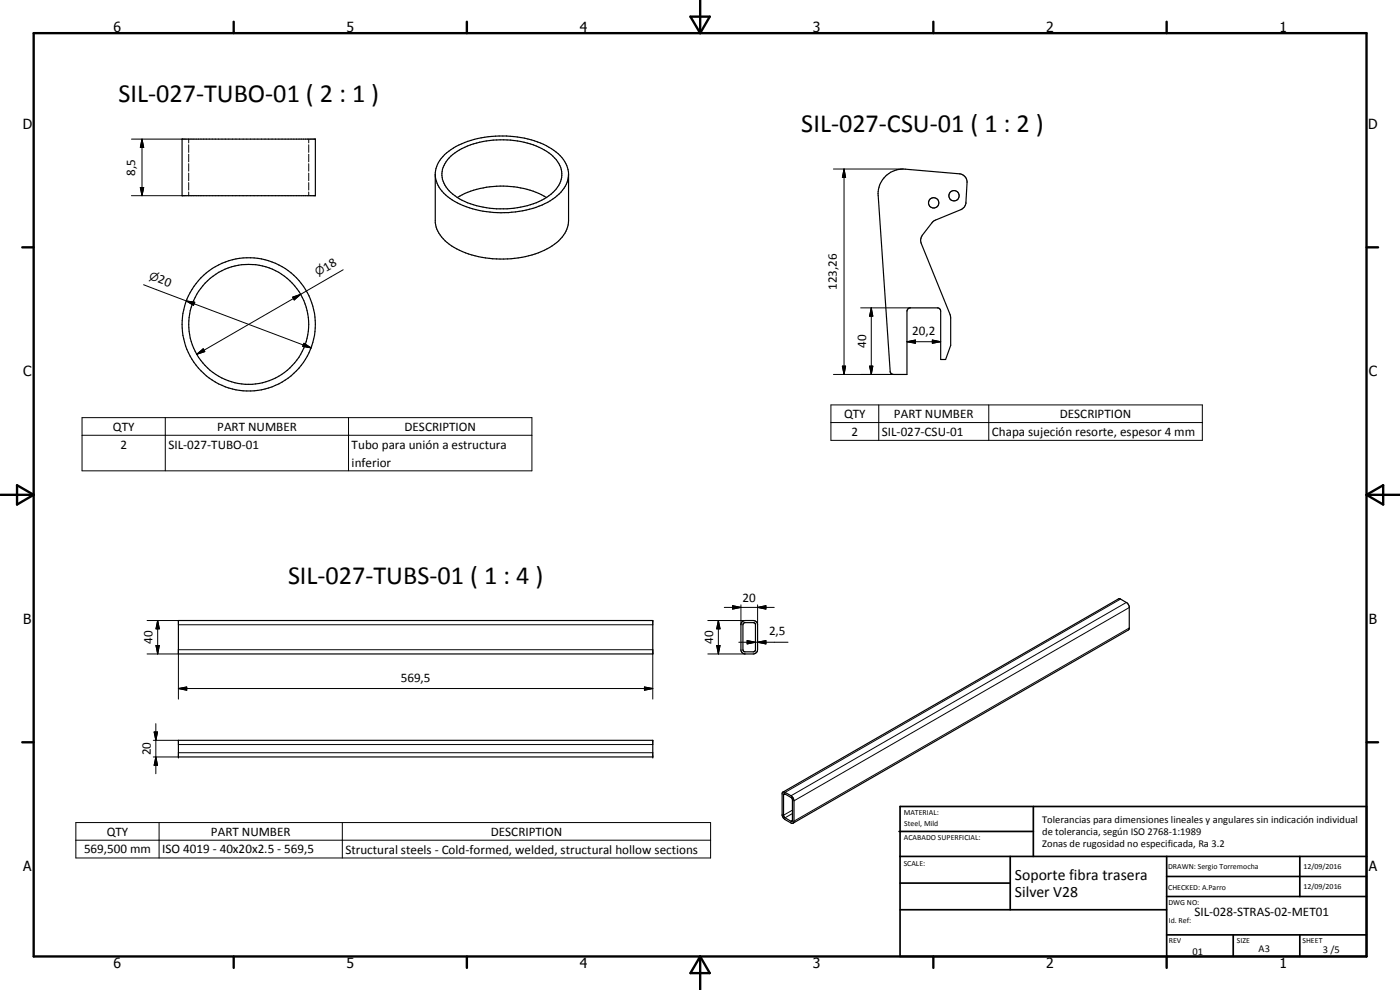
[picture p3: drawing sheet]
<svg xmlns="http://www.w3.org/2000/svg" width="420mm" height="297mm" viewBox="0 0 420 297" stroke-linecap="round" stroke-linejoin="round" font-family="sans-serif">
<g fill="none" stroke="#000" stroke-width=".35">
<path d="M54.6 41.7h40v17h-40zM135.3 46.9a24.1 24.1 0 0 1 17.9-4.9 20.2 20.2 0 0 1 13.8 5.9 6.9 6.9 0 0 1-1.6 10.4 21.9 21.9 0 0 1-13.2 4.4 28.4 28.4 0 0 1-13.6-2.6 10 10 0 0 1-6-7.5 7.8 7.8 0 0 1 2.7-5.7zM137.3 59.3a27.7 27.7 0 0 1 26.7 0M170.6 52.3v13.9a10 10 0 0 1-5.6 8.1 31.1 31.1 0 0 1-29.5-.5 10.2 10.2 0 0 1-4.9-7v-14.9a10.3 10.3 0 0 1 6.3-8 31.3 31.3 0 0 1 28.6 .7 9.1 9.1 0 0 1 5 8.8 11.2 11.2 0 0 1-7 7.7 30.7 30.7 0 0 1-28.5-1.6 9.3 9.3 0 0 1-4.4-7M265.8 52.9a7.6 7.6 0 0 1 5.9-2.1l16.2 1.4a2.54 2.54 0 0 1 2.3 2.6l-.3 5.9a2.45 2.45 0 0 1-1.5 2.2l-8.2 3.4-3.4 4.3-.5 1.3 .2 1.1 8.7 21.7 .1 8.9-1.5 4.3h-1.5l-.1-15-.7-.5h-8.5l-.4 .2-.4 .7v19.1h-4.1l-.6-.3-.3-.5-3.7-53.5a7.4 7.4 0 0 1 2.3-5.2zM53.5 186.2h142.4v10h-142.4zM222.7 186.6l.9-.4h2.5l.7 .2 .5 .5 .1 8a1.3 1.3 0 0 1-1.3 1.3h-2.8l-.6-.4-.3-.6v-8zM223 187.1l.4-.3h2.9l.4 .5v7.8l-.3 .4-2.8 .1-.6-.4zM53.5 222.1h142.4v5h-142.4zM235 237.7h.4l2.2 1.1 .6 1 .1 6.6-.3 .6M235 237.7l100.6-58h.7l1.9 1.2 .5 .5 .2 .7v6.5l-.2 .4-100.7 58M235 237.7l-.3 .3 .1 6.8 .8 1.1 2 1.1h.4"/>
<path d="M235.2 238.3l.3-.1 2 1.1 .3 .6v6.4l-.2 .2-2.1-1.2-.3-.5z"/>
<circle cx="286.3" cy="58.7" r="1.54"/>
<circle cx="280.2" cy="60.9" r="1.54"/>
<circle cx="74.6" cy="97.3" r="20"/>
<circle cx="74.6" cy="97.3" r="18"/>
</g>
<g fill="none" stroke="#000" stroke-width=".3">
<path d="M39.4 58.7h15.2M39.4 41.7h15.2M42.1 56.3h1l-.5 2.4zM42.6 41.7l.5 2.5h-1zM42.6 41.7v17M56.6 41.7v1.2M56.6 43.4v2.3M56.6 46.3v2.3M56.6 49.1v2.3M56.6 51.9v2.3M56.6 54.8v2.2M56.6 57.6v1.1"/>
<path d="M92.7 41.7v1.2M92.7 43.4v2.3M92.7 46.3v2.3M92.7 49.1v2.3M92.7 51.9v2.3M92.7 54.8v2.2M92.7 57.6v1.1M250.1 50.7h20.9M253.3 50.7l.5 2.5h-1zM253.3 50.7v61.7M43.1 85.4l12.8 4.9M55.9 90.3l2.6 .4-.4 .9z"/>
<path d="M55.9 90.3l37.5 14.1M87.8 89.2l2.4-.9-1.9 1.7zM90.2 88.3l-31.2 18M103 80.9l-12.8 7.4M258.3 92.4h14.9M261.5 92.4l.4 2.5h-.9zM261.5 92.4v20M59 106.3l2-1.7 .5 .9zM91.2 103l2.2 1.4-2.6-.5zM250.1 112.4h18M252.8 109.9h1l-.5 2.5zM261 109.9h.9l-.4 2.5z"/>
<path d="M272.2 102.5l2.5-.5v1zM272.2 102.5h10.1M279.8 102l2.5 .5-2.5 .5zM24.6 125.3h135v16h-135zM24.6 130.6h135M49.6 125.3v16M104.6 125.3v16M249.4 121.5h111.4v10.6h-111.4zM249.4 126.8h111.4M263.7 121.5v10.6M296.7 121.5v10.6M336.3 179.7l-100.7 58"/>
<path d="M44.1 196.2h9.4M44.1 186.2h9.4M46.8 193.7h1l-.5 2.5zM47.3 186.2l.5 2.5h-1zM47.3 186.2v10M53.5 187.5h142.4M212.4 196.2h11.2M212.4 186.2h11.2M215.1 193.7h1l-.5 2.5zM215.6 186.2l.5 2.5h-1zM215.6 186.2v10M217.4 182.2h15"/>
<path d="M219.9 181.7l2.5 .5-2.5 .6zM221.7 192.7h14.8M222.4 181.5v6M224.2 192.2l2.5 .5-2.5 .5zM227.4 182.2l2.5-.5v1.1zM227.4 192.7l2.5-.5v1zM227.4 181.5v6M338 180.8l-100.6 58M338.9 188.4l-100.6 58M338.9 182.3l-100.6 58M46.3 219.6h1l-.5 2.5zM46.8 217.1v15.1"/>
<path d="M53.5 206.6l2.5-.5v1zM53.5 209.8v-14.9h142.4v14.9M53.5 206.6h142.4M193.4 206.1l2.5 .5-2.5 .5zM46 227.1h7.5M46 222.1h7.5M46.8 227.1l.5 2.5h-1zM53.5 223.4h142.4M53.5 225.8h142.4M235.6 238.3l-.4 .2M22.8 246.8h190.5v10.6h-190.5zM22.8 252.1h190.5"/>
<path d="M47.7 246.8v10.6M102.7 246.8v10.6M237.8 246.1l-.4 .3M237.8 244.1l-2.2 1.3M237.8 243.1l-2.6 1.5"/>
</g>
<g fill="#000">
<circle cx="53.5" cy="227.1" r=".18"/>
<circle cx="195.9" cy="227.1" r=".18"/>
</g>
<g fill="none" stroke="#000" stroke-width=".71">
<path d="M10.1 9.9h400v277.1h-400zM70.1 6.5v3.4M140.1 6.5v3.4M207.2 5h5.8l-2.9 4.9zM210.1 0v9.9M280.1 6.5v3.4M350.1 6.5v3.4M6.7 74.2h3.4M410.1 74.2h3.5M.1 148.5h10M5.1 145.6l5 2.9-5 2.9zM410.1 148.5h10"/>
<path d="M410.1 148.5l5-2.9v5.8zM6.7 222.7h3.4M410.1 222.7h3.5M70.1 287v3.4M140.1 287v3.4M210.1 287v10M210.1 287l2.9 5h-5.8zM280.1 287v3.4M350.1 287v3.4"/>
</g>
<g fill="none" stroke="#000" stroke-width=".51">
<path d="M269.8 249.5h40.3M270.1 242h140v45h-140zM270.1 257h140M303.2 257v16M310.1 242v15M350.1 257v30M390.1 257v12M270.1 265h33.1M270.1 273h80M350.1 269h60M350.1 263h60M350.1 280.5h60"/>
<path d="M370.1 280.5v6.5M390.1 280.5v6.5"/>
</g>
<g fill="#000">
<path d="M42.1 56.3h1l-.5 2.4zM42.6 41.7l.5 2.5h-1zM253.3 50.7l.5 2.5h-1zM55.9 90.3l2.6 .4-.4 .9zM87.8 89.2l2.4-.9-1.9 1.7zM261.5 92.4l.4 2.5h-.9zM59 106.3l2-1.7 .5 .9zM91.2 103l2.2 1.4-2.6-.5zM252.8 109.9h1l-.5 2.5zM261 109.9h.9l-.4 2.5zM272.2 102.5l2.5-.5v1zM279.8 102l2.5 .5-2.5 .5z"/>
<path d="M46.8 193.7h1l-.5 2.5zM47.3 186.2l.5 2.5h-1zM215.1 193.7h1l-.5 2.5zM215.6 186.2l.5 2.5h-1zM219.9 181.7l2.5 .5-2.5 .6zM224.2 192.2l2.5 .5-2.5 .5zM227.4 182.2l2.5-.5v1.1zM227.4 192.7l2.5-.5v1zM46.3 219.6h1l-.5 2.5zM53.5 206.6l2.5-.5v1zM193.4 206.1l2.5 .5-2.5 .5zM46.8 227.1l.5 2.5h-1z"/>
</g>
<g font-size="7.9">
<text x="35.5" y="30.7">SIL-027-TUBO-01 ( 2 : 1 )</text>
<text x="240.5" y="39.7">SIL-027-CSU-01 ( 1 : 2 )</text>
<text x="86.4" y="175.1">SIL-027-TUBS-01 ( 1 : 4 )</text>
</g>
<g font-size="4.7">
<text x="304.6" y="263.9">Soporte fibra trasera</text>
<text x="304.6" y="269.3">Silver V28</text>
</g>
<g font-size="4.2">
<text x="34" y="9.6">6</text>
<text x="104" y="9.6">5</text>
<text x="174" y="9.6">4</text>
<text x="244" y="9.6">3</text>
<text x="314" y="9.6">2</text>
<text x="384" y="9.6">1</text>
<text x="6.8" y="38.7">D</text>
<text x="410.6" y="38.7">D</text>
<text x="7" y="112.9">C</text>
<text x="410.8" y="112.9">C</text>
<text x="7" y="187.1">B</text>
<text x="410.8" y="187.1">B</text>
<text x="7" y="261.4">A</text>
<text x="410.8" y="261.4">A</text>
<text x="34" y="290.4">6</text>
<text x="104" y="290.4">5</text>
<text x="174" y="290.4">4</text>
<text x="244" y="290.4">3</text>
<text x="314" y="290.4">2</text>
<text x="384" y="290.4">1</text>
</g>
<g font-size="3.9">
<text x="40.6" y="52.7" transform="rotate(-90 40.6 52.7)">8,5</text>
<text x="97.9" y="81.5" transform="rotate(-30 97.9 81.5)">18</text>
<text x="47.2" y="84.7" transform="rotate(21 47.2 84.7)">20</text>
<text x="251.2" y="87" transform="rotate(-90 251.2 87)">123,26</text>
<text x="273.8" y="100.5">20,2</text>
<text x="259.9" y="104.4" transform="rotate(-90 259.9 104.4)">40</text>
<text x="253.3" y="125.5">QTY</text>
<text x="268.3" y="125.4">PART NUMBER</text>
<text x="318.1" y="125.5">DESCRIPTION</text>
<text x="33.9" y="129.3">QTY</text>
<text x="65.2" y="129.2">PART NUMBER</text>
<text x="121.4" y="129.3">DESCRIPTION</text>
<text x="255.6" y="130.8">2</text>
<text x="264.7" y="130.8">SIL-027-CSU-01</text>
<text x="297.6" y="130.9">Chapa sujeción resorte, espesor 4 mm</text>
<text x="36.1" y="134.6">2</text>
<text x="50.5" y="134.6">SIL-027-TUBO-01</text>
<text x="105.5" y="134.7">Tubo para unión a estructura</text>
<text x="105.5" y="140">inferior</text>
<text x="222.9" y="180.7">20</text>
<text x="230.8" y="190.6">2,5</text>
<text x="45.8" y="193.2" transform="rotate(-90 45.8 193.2)">40</text>
<text x="214.1" y="193.2" transform="rotate(-90 214.1 193.2)">40</text>
<text x="120.3" y="204.5">569,5</text>
<text x="45.2" y="226.6" transform="rotate(-90 45.2 226.6)">20</text>
<text x="32" y="250.7">QTY</text>
<text x="63.3" y="250.7">PART NUMBER</text>
<text x="147.3" y="250.7">DESCRIPTION</text>
<text x="25.2" y="256">569,500 mm</text>
<text x="48.7" y="256">ISO 4019 - 40x20x2.5 - 569,5</text>
<text x="103.7" y="256.1">Structural steels - Cold-formed, welded, structural hollow sections</text>
<text x="358.5" y="275">SIL-028-STRAS-02-MET01</text>
</g>
<g font-size="3.3">
<text x="44.6" y="83.7" transform="rotate(21 44.6 83.7)">n</text>
<text x="95.4" y="82.9" transform="rotate(-30 95.4 82.9)">n</text>
</g>
<g font-size="3.1">
<text x="312.7" y="246.8">Tolerancias para dimensiones lineales y angulares sin indicación individual</text>
<text x="312.7" y="250.4">de tolerancia, según ISO 2768-1:1989</text>
<text x="312.7" y="254">Zonas de rugosidad no especificada, Ra 3.2</text>
<text x="357.9" y="286.4">01</text>
<text x="377.7" y="285.6">A3</text>
<text x="397" y="285.9">3 /5</text>
</g>
<g font-size="2.4">
<text x="271.2" y="244.4">MATERIAL:</text>
<text x="271.3" y="252">ACABADO SUPERFICIAL:</text>
<text x="271.4" y="247.9">Steel, Mild</text>
<text x="271.2" y="259.7">SCALE:</text>
<text x="350.6" y="260.8">DRAWN: Sergio Torremocha</text>
<text x="391.2" y="260.6">12/09/2016</text>
<text x="350.6" y="267">CHECKED: A.Parro</text>
<text x="391.2" y="266.7">12/09/2016</text>
<text x="350.6" y="271.4">DWG NO:</text>
<text x="350.8" y="276.9">Id. Ref:</text>
<text x="350.8" y="282.8">REV</text>
<text x="371.2" y="282.9">SIZE</text>
<text x="390.9" y="282.9">SHEET</text>
</g>
</svg>
